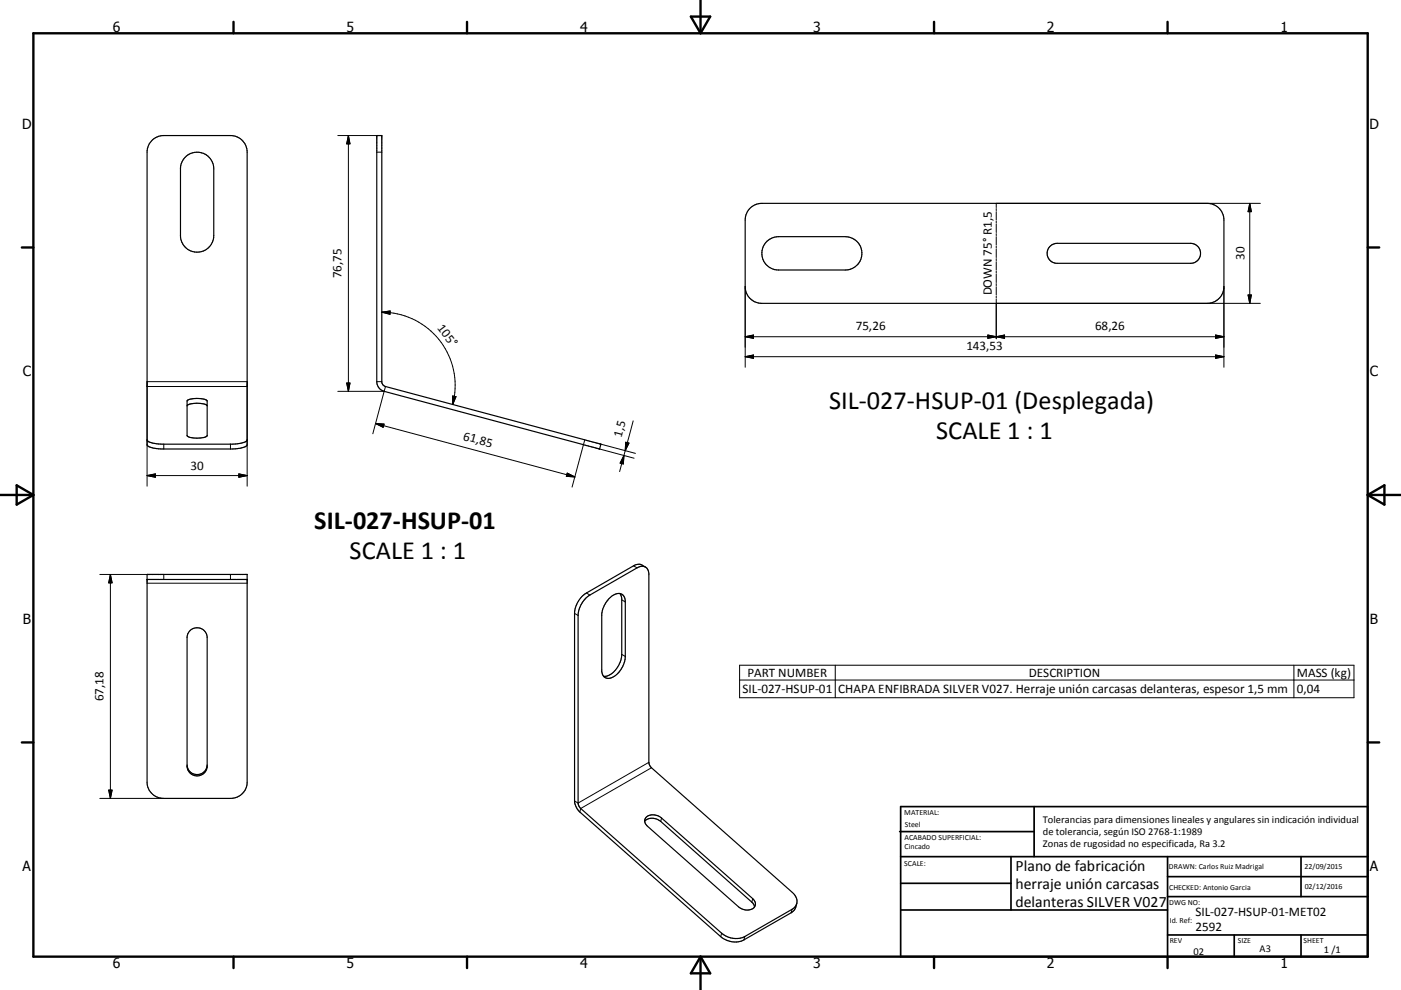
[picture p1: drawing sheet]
<svg xmlns="http://www.w3.org/2000/svg" width="420mm" height="297mm" viewBox="0 0 420 297" stroke-linecap="round" stroke-linejoin="round" font-family="sans-serif">
<g fill="none" stroke="#000" stroke-width=".36">
<path d="M45.7 41.9l1.4-.8 1.5-.4h20.5a5 5 0 0 1 5 4.9v87.8a4 4 0 0 1-3.5 1.3h-22l-2.9-.3a1.83 1.83 0 0 1-1.6-1v-87.8a5 5 0 0 1 1.6-3.7zM55.9 46.8a5 5 0 0 1 5.3-.7 5 5 0 0 1 2.9 4.6v20a5 5 0 0 1-5 5 5 5 0 0 1-5-5v-20a5 5 0 0 1 1.8-3.9zM113 40.7h1.5v73.8l.2 .8 .9 .7 64.6 17.3-.4 1.4h-.3l-64.3-17.3a2.98 2.98 0 0 1-2.2-2.9zM225.1 62.3l1.8-1.1 1.5-.2h133.5a5 5 0 0 1 5 5v20a5 5 0 0 1-5 5h-133.5a5 5 0 0 1-5-5v-20a5.1 5.1 0 0 1 1.7-3.7zM230 72.4l1.8-1.1 1.6-.3h20a5 5 0 0 1 5 5 5 5 0 0 1-5 5h-20a5 5 0 0 1-4.7-3.1 5 5 0 0 1 1.3-5.5zM314.7 74l1.1-.7 1.1-.3h40a3 3 0 0 1 3 3 3 3 0 0 1-3 3h-40a2.99 2.99 0 0 1-2.7-1.8 2.99 2.99 0 0 1 .5-3.2zM44.1 132a4 4 0 0 0 3.5 1.2l22 .1 2.4-.3a2.33 2.33 0 0 0 2.1-1M56.1 121.8a6.1 6.1 0 0 1 5-.6l1 .6M56.2 120.1a7.2 7.2 0 0 1 5.9 .1v10.5a6.1 6.1 0 0 1-5.1 .5l-.9-.5zM44.1 172.3h30v62.4a4.9 4.9 0 0 1-5 4.8h-20a4.9 4.9 0 0 1-5-4.8zM44.1 173.8h30M175.8 179.3l15.2-8.9a2.14 2.14 0 0 1 2.3-.4 2.14 2.14 0 0 1 1.2 2v56.7l.2 .7 .6 .9 42.3 37.5a2.93 2.93 0 0 1-.1 5l-14.2 8.2a6.4 6.4 0 0 1-7-1l-42.7-38.1-.3-1v-56.3a8.2 8.2 0 0 1 2.5-5.3z"/>
<path d="M182.6 179.6a2.95 2.95 0 0 1 4.4-.9l.4 1 .1 .9v16.3a7.1 7.1 0 0 1-4.9 6.6 1.99 1.99 0 0 1-2.2-2.1v-17.2a8.5 8.5 0 0 1 2.2-4.6zM185.8 178.1l.6 1.5v16.7a6.8 6.8 0 0 1-5.1 6.6h-.3M193.5 170.1l-1.1-.6a2.62 2.62 0 0 0-2.5 .3l-14.1 8.1a7.7 7.7 0 0 0-3.5 6.1v56.3l.4 1.7 1.1 1.6 42.3 37.4a6.4 6.4 0 0 0 6.9 1l14.2-8.2 1.1-1 .6-1.7M57 189.1a3 3 0 0 1 3.3-.5 3 3 0 0 1 1.8 2.6v38.7a3 3 0 0 1-3 2.9 3 3 0 0 1-3-2.9v-38.7l.2-1.1zM56.1 229.5a3 3 0 0 0 3 2.9 3 3 0 0 0 3-2.9M193.3 246.4a3.5 3.5 0 0 1 4.8 0l27.6 24.5 .5 1.2M193.8 245.1a3.6 3.6 0 0 1 4.5 .3l27.4 24.2a1.87 1.87 0 0 1 .7 2.2 1.87 1.87 0 0 1-2 1.2 4 4 0 0 1-3-.9l-27.3-24.2a1.78 1.78 0 0 1-.3-2.8z"/>
</g>
<g fill="none" stroke="#000" stroke-width=".3">
<path d="M101.3 40.7h11.7M104.5 40.7v76.7M104.5 40.7l.4 2.5h-1zM113 45.6h1.5M298.7 62.6v.6M298.7 63.5v2.5M298.7 66.3v.7M298.7 67.3v2.5M298.7 70.1v.6M298.7 71v2.5M298.7 73.8v.7M298.7 74.8v2.5"/>
<path d="M298.7 77.6v.6M298.7 78.5v2.5M374.7 61v30M374.7 61l.5 2.5h-1zM377.9 61h-79.2v1.3M114.5 93.7a22 22 0 0 1 21.2 27.6M114.5 93.7l2.5-.4-.1 1zM223.4 86v24.2M298.7 81.3v.6M298.7 82.2v2.6M298.7 85.1v.6M298.7 86v2.5"/>
<path d="M298.7 88.8v.6M298.7 89.8v11.8M298.7 91h79.2M366.9 86v24.2M374.2 88.5h1l-.5 2.5zM44.1 116h30M101.3 117.4h13.9M103.9 114.9h1l-.4 2.5zM113 114.5h1.5M115.2 117.4l-3.4 12.7M115.6 116l-.4 1.4M135.7 118.8l1 .2-1 2.3z"/>
<path d="M223.4 101h143.5M223.4 107h143.5M223.4 107l2.5-.5v1zM223.4 101l2.5-.5v1zM296.2 100.5l2.5 .5-2.5 .5zM298.7 101l2.5-.5v1zM364.4 100.5l2.5 .5-2.5 .5zM364.4 106.5l2.5 .5-2.5 .5zM49.1 133.3v1.4M69.1 133.3v1.4M112.6 127.1l59.8 16M112.6 127.1l2.5 .1-.2 1z"/>
<path d="M175.3 132l-3.8 14.1M179.8 134.7l10.3 2.8M180.2 133.3l10.3 2.7M187.1 136.7l-1.3 4.8M187.1 136.7l-.2 2.5-1-.3zM187.6 132.7l1 .2-1.2 2.3zM189.8 126.3l-2.7 10.4M44.1 145.9v-31.4h30v31.4M44.1 142.7h30M44.1 142.7l2.5-.5v1zM71.6 142.2l2.5 .5-2.5 .5zM170.1 141.9l2.3 1.2-2.6-.2z"/>
<path d="M29.9 172.3h19.2v1.5M33.1 172.3v67.2M33.1 172.3l.5 2.6h-1zM44.1 175h30M69.1 172.3v1.5M175.8 177.9l1.1 .6M186.4 180l1.1 .6M189.9 169.8l1.1 .6M172.3 184l1 .6M186.4 196.3l1.1 .6M221.7 199.6h184.2v9.7h-184.2zM250.4 199.6v9.7"/>
<path d="M387.9 199.6v9.7M221.7 204h184.2M29.9 239.5h19.2M32.6 237h1l-.5 2.5zM194.5 228.7l-21.2 12.2-1-.6M195.3 230.3l-21.2 12.3-.3 1M198.3 245.4l-.2 1M216.3 280l-.2 1M225.7 269.6l-.3 1M237.5 272.8l-.3 1M223.3 281l-.3 1"/>
</g>
<g fill="none" stroke="#000" stroke-width=".71">
<path d="M10 10h400v277h-400zM70 6.6v3.4M140 6.6v3.4M207.1 5h5.8l-2.9 5zM210 0v10M280 6.6v3.4M350 6.6v3.4M6.6 74.2h3.4M410 74.2h3.5M0 148.5h10M5 145.6l5 2.9-5 2.9zM410 148.5h10.1"/>
<path d="M410 148.5l5.1-2.9v5.8zM6.6 222.7h3.4M410 222.7h3.5M70 287v3.4M140 287v3.4M210 287v10M210 287l2.9 5h-5.8zM280 287v3.4M350 287v3.4"/>
</g>
<g fill="none" stroke="#000" stroke-width=".51">
<path d="M269.7 249.5h40.3M270 242h140v45h-140zM270 257h140M303.1 257v16M310 242v15M350 257v30M390.1 257v12M270 265h33.1M270 273h80M350 269h60M350 263h60M350 280.5h60"/>
<path d="M370 280.5v6.5M390.1 280.5v6.5"/>
</g>
<g fill="#000" stroke="#000" stroke-width=".3">
<path d="M104.5 40.7l.4 2.5h-1zM374.7 61l.5 2.5h-1zM114.5 93.7l2.5-.4-.1 1zM374.2 88.5h1l-.5 2.5zM103.9 114.9h1l-.4 2.5zM135.7 118.8l1 .2-1 2.3zM223.4 107l2.5-.5v1zM223.4 101l2.5-.5v1zM296.2 100.5l2.5 .5-2.5 .5zM298.7 101l2.5-.5v1zM364.4 100.5l2.5 .5-2.5 .5zM364.4 106.5l2.5 .5-2.5 .5z"/>
<path d="M112.6 127.1l2.5 .1-.2 1zM187.1 136.7l-.2 2.5-1-.3zM187.6 132.7l1 .2-1.2 2.3zM44.1 142.7l2.5-.5v1zM71.6 142.2l2.5 .5-2.5 .5zM170.1 141.9l2.3 1.2-2.6-.2zM33.1 172.3l.5 2.6h-1zM32.6 237h1l-.5 2.5z"/>
</g>
<g font-size="7.9">
<text x="248.6" y="122.6">SIL-027-HSUP-01 (Desplegada)</text>
<text x="280.7" y="131.6">SCALE 1 : 1</text>
<text x="94.2" y="158.7">SIL-027-HSUP-01</text>
<text x="104.8" y="167.6">SCALE 1 : 1</text>
</g>
<g font-size="4.7">
<text x="304.5" y="261.2">Plano de fabricación</text>
<text x="304.5" y="266.6">herraje unión carcasas</text>
<text x="304.5" y="272">delanteras SILVER V027</text>
</g>
<g font-size="4.2">
<text x="33.9" y="9.6">6</text>
<text x="103.9" y="9.6">5</text>
<text x="173.9" y="9.6">4</text>
<text x="243.8" y="9.6">3</text>
<text x="313.9" y="9.6">2</text>
<text x="383.9" y="9.6">1</text>
<text x="6.7" y="38.7">D</text>
<text x="410.5" y="38.7">D</text>
<text x="6.9" y="112.9">C</text>
<text x="410.7" y="112.9">C</text>
<text x="6.9" y="187.1">B</text>
<text x="410.7" y="187.1">B</text>
<text x="6.8" y="261.4">A</text>
<text x="410.7" y="261.4">A</text>
<text x="33.9" y="290.4">6</text>
<text x="103.9" y="290.4">5</text>
<text x="173.9" y="290.4">4</text>
<text x="243.8" y="290.4">3</text>
<text x="313.9" y="290.4">2</text>
<text x="383.9" y="290.4">1</text>
</g>
<g font-size="3.9">
<text x="373.1" y="78" transform="rotate(-90 373.1 78)">30</text>
<text x="102.4" y="83.5" transform="rotate(-90 102.4 83.5)">76,75</text>
<text x="297.3" y="88.6" transform="rotate(-90 297.3 88.6)">DOWN 75° R1,5</text>
<text x="131" y="98.5" transform="rotate(53 131 98.5)">105°</text>
<text x="256.5" y="99">75,26</text>
<text x="328.3" y="99">68,26</text>
<text x="289.7" y="104.9">143,53</text>
<text x="138.7" y="131.9" transform="rotate(15 138.7 131.9)">61,85</text>
<text x="186.4" y="131.3" transform="rotate(-75 186.4 131.3)">1,5</text>
<text x="57.1" y="141.1">30</text>
<text x="224.1" y="203">PART NUMBER</text>
<text x="308.4" y="203">DESCRIPTION</text>
<text x="388.8" y="203.2">MASS (kg)</text>
<text x="222.6" y="207.9">SIL-027-HSUP-01</text>
<text x="251.3" y="208">CHAPA ENFIBRADA SILVER V027. Herraje unión carcasas delanteras, espesor 1,5 mm</text>
<text x="388.8" y="207.9">0,04</text>
<text x="31" y="210.4" transform="rotate(-90 31 210.4)">67,18</text>
<text x="358.4" y="274.9">SIL-027-HSUP-01-MET02</text>
<text x="358.4" y="279.4">2592</text>
</g>
<g font-size="3.1">
<text x="312.7" y="246.8">Tolerancias para dimensiones lineales y angulares sin indicación individual</text>
<text x="312.7" y="250.4">de tolerancia, según ISO 2768-1:1989</text>
<text x="312.7" y="254">Zonas de rugosidad no especificada, Ra 3.2</text>
<text x="357.8" y="286.5">02</text>
<text x="377.6" y="285.6">A3</text>
<text x="396.9" y="285.9">1 /1</text>
</g>
<g font-size="2.4">
<text x="271.1" y="244.4">MATERIAL:</text>
<text x="271.2" y="252">ACABADO SUPERFICIAL:</text>
<text x="271.3" y="248">Steel</text>
<text x="271.2" y="254.7">Cincado</text>
<text x="271.1" y="259.7">SCALE:</text>
<text x="350.4" y="260.8">DRAWN: Carlos Ruiz Madrigal</text>
<text x="391.1" y="260.6">22/09/2015</text>
<text x="350.5" y="267">CHECKED: Antonio Garcia</text>
<text x="391.2" y="266.7">02/12/2016</text>
<text x="350.5" y="271.4">DWG NO:</text>
<text x="350.7" y="276.9">Id. Ref:</text>
<text x="350.7" y="282.8">REV</text>
<text x="371.1" y="282.9">SIZE</text>
<text x="390.8" y="283">SHEET</text>
</g>
</svg>
